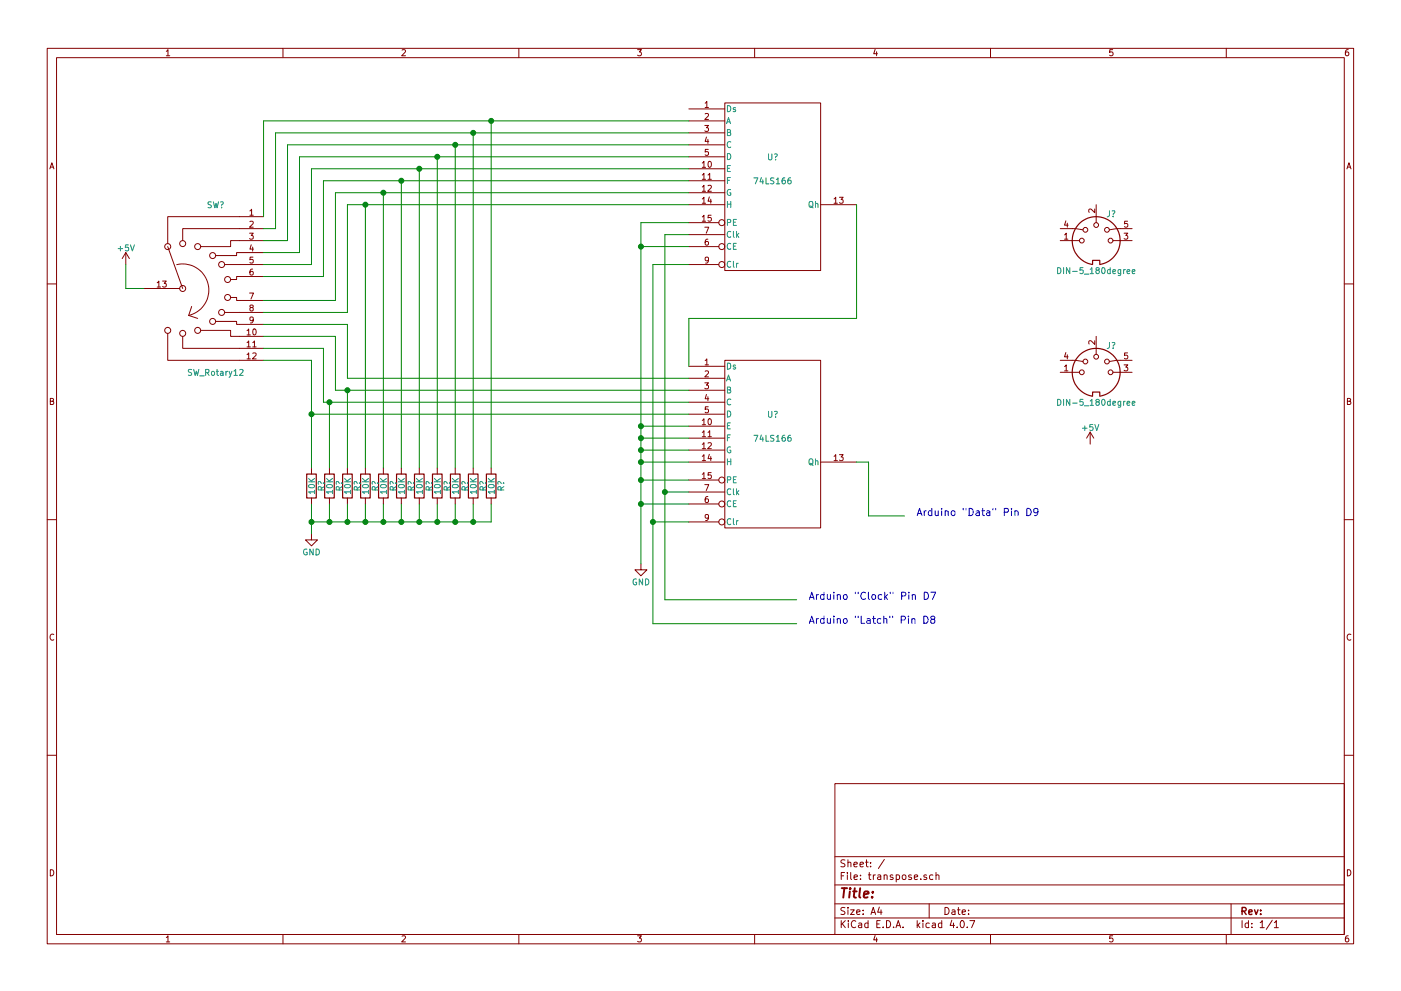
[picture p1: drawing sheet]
EESchema Schematic File Version 2
LIBS:power
LIBS:device
LIBS:switches
LIBS:relays
LIBS:motors
LIBS:transistors
LIBS:conn
LIBS:linear
LIBS:regul
LIBS:74xx
LIBS:cmos4000
LIBS:adc-dac
LIBS:memory
LIBS:xilinx
LIBS:microcontrollers
LIBS:dsp
LIBS:microchip
LIBS:analog_switches
LIBS:motorola
LIBS:texas
LIBS:intel
LIBS:audio
LIBS:interface
LIBS:digital-audio
LIBS:philips
LIBS:display
LIBS:cypress
LIBS:siliconi
LIBS:opto
LIBS:atmel
LIBS:contrib
LIBS:valves
LIBS:transpose-cache
EELAYER 25 0
EELAYER END
$Descr A4 11693 8268
encoding utf-8
Sheet 1 1
Title ""
Date ""
Rev ""
Comp ""
Comment1 ""
Comment2 ""
Comment3 ""
Comment4 ""
$EndDescr
$Comp
L 74LS166 U?
U 1 1
P 6450 1550
F 0 "U?" H 6450 1800 50  0000 C CNN
F 1 "74LS166" H 6450 1600 50  0000 C CNN
F 2 "" H 6450 1550 50  0001 C CNN
F 3 "" H 6450 1550 50  0001 C CNN
	1    6450 1550
	1    0    0    -1  
$EndComp
$Comp
L 74LS166 U?
U 1 1
P 6450 3700
F 0 "U?" H 6450 3950 50  0000 C CNN
F 1 "74LS166" H 6450 3750 50  0000 C CNN
F 2 "" H 6450 3700 50  0001 C CNN
F 3 "" H 6450 3700 50  0001 C CNN
	1    6450 3700
	1    0    0    -1  
$EndComp
$Comp
L DIN-5_180degree J?
U 1 1
P 9150 2000
F 0 "J?" H 9275 2225 50  0000 C CNN
F 1 "DIN-5_180degree" H 9150 1750 50  0000 C CNN
F 2 "" H 9150 2000 50  0001 C CNN
F 3 "" H 9150 2000 50  0001 C CNN
	1    9150 2000
	1    0    0    -1  
$EndComp
$Comp
L DIN-5_180degree J?
U 1 1
P 9150 3100
F 0 "J?" H 9275 3325 50  0000 C CNN
F 1 "DIN-5_180degree" H 9150 2850 50  0000 C CNN
F 2 "" H 9150 3100 50  0001 C CNN
F 3 "" H 9150 3100 50  0001 C CNN
	1    9150 3100
	1    0    0    -1  
$EndComp
$Comp
L SW_Rotary12 SW?
U 1 1
P 1800 2400
F 0 "SW?" H 1800 3100 50  0000 C CNN
F 1 "SW_Rotary12" H 1800 1700 50  0000 C CNN
F 2 "" H 1600 3100 50  0001 C CNN
F 3 "" H 1600 3100 50  0001 C CNN
	1    1800 2400
	1    0    0    -1  
$EndComp
$Comp
L +5V #PWR?
U 1 1
P 9100 3700
F 0 "#PWR?" H 9100 3550 50  0001 C CNN
F 1 "+5V" H 9100 3840 50  0000 C CNN
F 2 "" H 9100 3700 50  0001 C CNN
F 3 "" H 9100 3700 50  0001 C CNN
	1    9100 3700
	1    0    0    -1  
$EndComp
$Comp
L GND #PWR?
U 1 1
P 5350 4700
F 0 "#PWR?" H 5350 4450 50  0001 C CNN
F 1 "GND" H 5350 4550 50  0000 C CNN
F 2 "" H 5350 4700 50  0001 C CNN
F 3 "" H 5350 4700 50  0001 C CNN
	1    5350 4700
	1    0    0    -1  
$EndComp
Text Notes 6750 5200 0    60   ~ 0
Arduino "Latch" Pin D8
Text Notes 6750 5000 0    60   ~ 0
Arduino "Clock" Pin D7
Text Notes 7650 4300 0    60   ~ 0
Arduino "Data" Pin D9
$Comp
L +5V #PWR?
U 1 1
P 1050 2200
F 0 "#PWR?" H 1050 2050 50  0001 C CNN
F 1 "+5V" H 1050 2340 50  0000 C CNN
F 2 "" H 1050 2200 50  0001 C CNN
F 3 "" H 1050 2200 50  0001 C CNN
	1    1050 2200
	1    0    0    -1  
$EndComp
$Comp
L R R?
U 1 1
P 4100 4050
F 0 "R?" V 4180 4050 50  0000 C CNN
F 1 "10K" V 4100 4050 50  0000 C CNN
F 2 "" V 4030 4050 50  0001 C CNN
F 3 "" H 4100 4050 50  0001 C CNN
	1    4100 4050
	1    0    0    -1  
$EndComp
$Comp
L R R?
U 1 1
P 3950 4050
F 0 "R?" V 4030 4050 50  0000 C CNN
F 1 "10K" V 3950 4050 50  0000 C CNN
F 2 "" V 3880 4050 50  0001 C CNN
F 3 "" H 3950 4050 50  0001 C CNN
	1    3950 4050
	1    0    0    -1  
$EndComp
$Comp
L R R?
U 1 1
P 3800 4050
F 0 "R?" V 3880 4050 50  0000 C CNN
F 1 "10K" V 3800 4050 50  0000 C CNN
F 2 "" V 3730 4050 50  0001 C CNN
F 3 "" H 3800 4050 50  0001 C CNN
	1    3800 4050
	1    0    0    -1  
$EndComp
$Comp
L R R?
U 1 1
P 3650 4050
F 0 "R?" V 3730 4050 50  0000 C CNN
F 1 "10K" V 3650 4050 50  0000 C CNN
F 2 "" V 3580 4050 50  0001 C CNN
F 3 "" H 3650 4050 50  0001 C CNN
	1    3650 4050
	1    0    0    -1  
$EndComp
$Comp
L R R?
U 1 1
P 3500 4050
F 0 "R?" V 3580 4050 50  0000 C CNN
F 1 "10K" V 3500 4050 50  0000 C CNN
F 2 "" V 3430 4050 50  0001 C CNN
F 3 "" H 3500 4050 50  0001 C CNN
	1    3500 4050
	1    0    0    -1  
$EndComp
$Comp
L R R?
U 1 1
P 3350 4050
F 0 "R?" V 3430 4050 50  0000 C CNN
F 1 "10K" V 3350 4050 50  0000 C CNN
F 2 "" V 3280 4050 50  0001 C CNN
F 3 "" H 3350 4050 50  0001 C CNN
	1    3350 4050
	1    0    0    -1  
$EndComp
$Comp
L R R?
U 1 1
P 3200 4050
F 0 "R?" V 3280 4050 50  0000 C CNN
F 1 "10K" V 3200 4050 50  0000 C CNN
F 2 "" V 3130 4050 50  0001 C CNN
F 3 "" H 3200 4050 50  0001 C CNN
	1    3200 4050
	1    0    0    -1  
$EndComp
$Comp
L R R?
U 1 1
P 3050 4050
F 0 "R?" V 3130 4050 50  0000 C CNN
F 1 "10K" V 3050 4050 50  0000 C CNN
F 2 "" V 2980 4050 50  0001 C CNN
F 3 "" H 3050 4050 50  0001 C CNN
	1    3050 4050
	1    0    0    -1  
$EndComp
$Comp
L R R?
U 1 1
P 2900 4050
F 0 "R?" V 2980 4050 50  0000 C CNN
F 1 "10K" V 2900 4050 50  0000 C CNN
F 2 "" V 2830 4050 50  0001 C CNN
F 3 "" H 2900 4050 50  0001 C CNN
	1    2900 4050
	1    0    0    -1  
$EndComp
$Comp
L R R?
U 1 1
P 2750 4050
F 0 "R?" V 2830 4050 50  0000 C CNN
F 1 "10K" V 2750 4050 50  0000 C CNN
F 2 "" V 2680 4050 50  0001 C CNN
F 3 "" H 2750 4050 50  0001 C CNN
	1    2750 4050
	1    0    0    -1  
$EndComp
$Comp
L R R?
U 1 1
P 2600 4050
F 0 "R?" V 2680 4050 50  0000 C CNN
F 1 "10K" V 2600 4050 50  0000 C CNN
F 2 "" V 2530 4050 50  0001 C CNN
F 3 "" H 2600 4050 50  0001 C CNN
	1    2600 4050
	1    0    0    -1  
$EndComp
Wire Wire Line
	2200 1800 2200 1000
Wire Wire Line
	2200 1900 2300 1900
Wire Wire Line
	2300 1900 2300 1100
Wire Wire Line
	2200 2000 2400 2000
Wire Wire Line
	2400 2000 2400 1200
Wire Wire Line
	2200 2100 2500 2100
Wire Wire Line
	2500 2100 2500 1300
Wire Wire Line
	2200 2200 2600 2200
Wire Wire Line
	2600 2200 2600 1400
Wire Wire Line
	2200 2300 2700 2300
Wire Wire Line
	2700 2300 2700 1500
Wire Wire Line
	2200 2500 2800 2500
Wire Wire Line
	2800 2500 2800 1600
Wire Wire Line
	2200 2600 2900 2600
Wire Wire Line
	2900 2600 2900 1700
Wire Wire Line
	5550 5000 6650 5000
Wire Wire Line
	2200 1000 5750 1000
Wire Wire Line
	2300 1100 5750 1100
Wire Wire Line
	2400 1200 5750 1200
Wire Wire Line
	2500 1300 5750 1300
Wire Wire Line
	2600 1400 5750 1400
Wire Wire Line
	2700 1500 5750 1500
Wire Wire Line
	2800 1600 5750 1600
Wire Wire Line
	2900 1700 5750 1700
Wire Wire Line
	2900 2700 2900 3150
Wire Wire Line
	2900 2700 2200 2700
Wire Wire Line
	2200 2800 2800 2800
Wire Wire Line
	2800 2800 2800 3250
Wire Wire Line
	2700 3350 2700 2900
Wire Wire Line
	2700 2900 2200 2900
Wire Wire Line
	2600 3000 2200 3000
Wire Wire Line
	2600 3000 2600 3900
Wire Wire Line
	2900 3150 5750 3150
Wire Wire Line
	2800 3250 5750 3250
Wire Wire Line
	2700 3350 5750 3350
Wire Wire Line
	2600 3450 5750 3450
Wire Wire Line
	5750 1950 5550 1950
Wire Wire Line
	5550 1950 5550 5000
Wire Wire Line
	5550 4100 5750 4100
Connection ~ 5550 4100
Wire Wire Line
	5750 4200 5350 4200
Wire Wire Line
	5350 1850 5350 4700
Wire Wire Line
	5750 2050 5350 2050
Connection ~ 5350 4200
Wire Wire Line
	5750 3550 5350 3550
Connection ~ 5350 3550
Wire Wire Line
	5750 3650 5350 3650
Connection ~ 5350 3650
Wire Wire Line
	5750 3750 5350 3750
Connection ~ 5350 3750
Wire Wire Line
	5750 3850 5350 3850
Connection ~ 5350 3850
Wire Wire Line
	5750 2200 5450 2200
Wire Wire Line
	5450 2200 5450 5200
Wire Wire Line
	5450 4350 5750 4350
Wire Wire Line
	5450 5200 6650 5200
Connection ~ 5450 4350
Wire Wire Line
	5750 4000 5350 4000
Connection ~ 5350 4000
Wire Wire Line
	5750 1850 5350 1850
Connection ~ 5350 2050
Wire Wire Line
	7150 1700 7150 2650
Wire Wire Line
	7150 2650 5750 2650
Wire Wire Line
	5750 2650 5750 3050
Wire Wire Line
	7150 3850 7250 3850
Wire Wire Line
	7250 3850 7250 4300
Wire Wire Line
	7250 4300 7550 4300
Wire Wire Line
	1200 2400 1050 2400
Wire Wire Line
	1050 2400 1050 2200
Connection ~ 2600 3450
Wire Wire Line
	2750 3900 2750 3350
Connection ~ 2750 3350
Wire Wire Line
	2900 3900 2900 3250
Connection ~ 2900 3250
Wire Wire Line
	3050 1700 3050 3900
Wire Wire Line
	3200 1600 3200 3900
Wire Wire Line
	3350 1500 3350 3900
Wire Wire Line
	3500 1400 3500 3900
Wire Wire Line
	3650 1300 3650 3900
Wire Wire Line
	3800 1200 3800 3900
Wire Wire Line
	3950 1100 3950 3900
Wire Wire Line
	4100 1000 4100 3900
Connection ~ 3050 1700
Connection ~ 3200 1600
Connection ~ 3350 1500
Connection ~ 3500 1400
Connection ~ 3650 1300
Connection ~ 3800 1200
Connection ~ 3950 1100
Connection ~ 4100 1000
$Comp
L GND #PWR?
U 1 1
P 2600 4450
F 0 "#PWR?" H 2600 4200 50  0001 C CNN
F 1 "GND" H 2600 4300 50  0000 C CNN
F 2 "" H 2600 4450 50  0001 C CNN
F 3 "" H 2600 4450 50  0001 C CNN
	1    2600 4450
	1    0    0    -1  
$EndComp
Wire Wire Line
	4100 4200 4100 4350
Wire Wire Line
	4100 4350 2600 4350
Wire Wire Line
	2600 4200 2600 4450
Connection ~ 2600 4350
Wire Wire Line
	2750 4200 2750 4350
Connection ~ 2750 4350
Wire Wire Line
	2900 4200 2900 4350
Connection ~ 2900 4350
Wire Wire Line
	3050 4200 3050 4350
Connection ~ 3050 4350
Wire Wire Line
	3200 4200 3200 4350
Connection ~ 3200 4350
Wire Wire Line
	3350 4200 3350 4350
Connection ~ 3350 4350
Wire Wire Line
	3500 4200 3500 4350
Connection ~ 3500 4350
Wire Wire Line
	3650 4200 3650 4350
Connection ~ 3650 4350
Wire Wire Line
	3800 4200 3800 4350
Connection ~ 3800 4350
Wire Wire Line
	3950 4200 3950 4350
Connection ~ 3950 4350
$EndSCHEMATC
